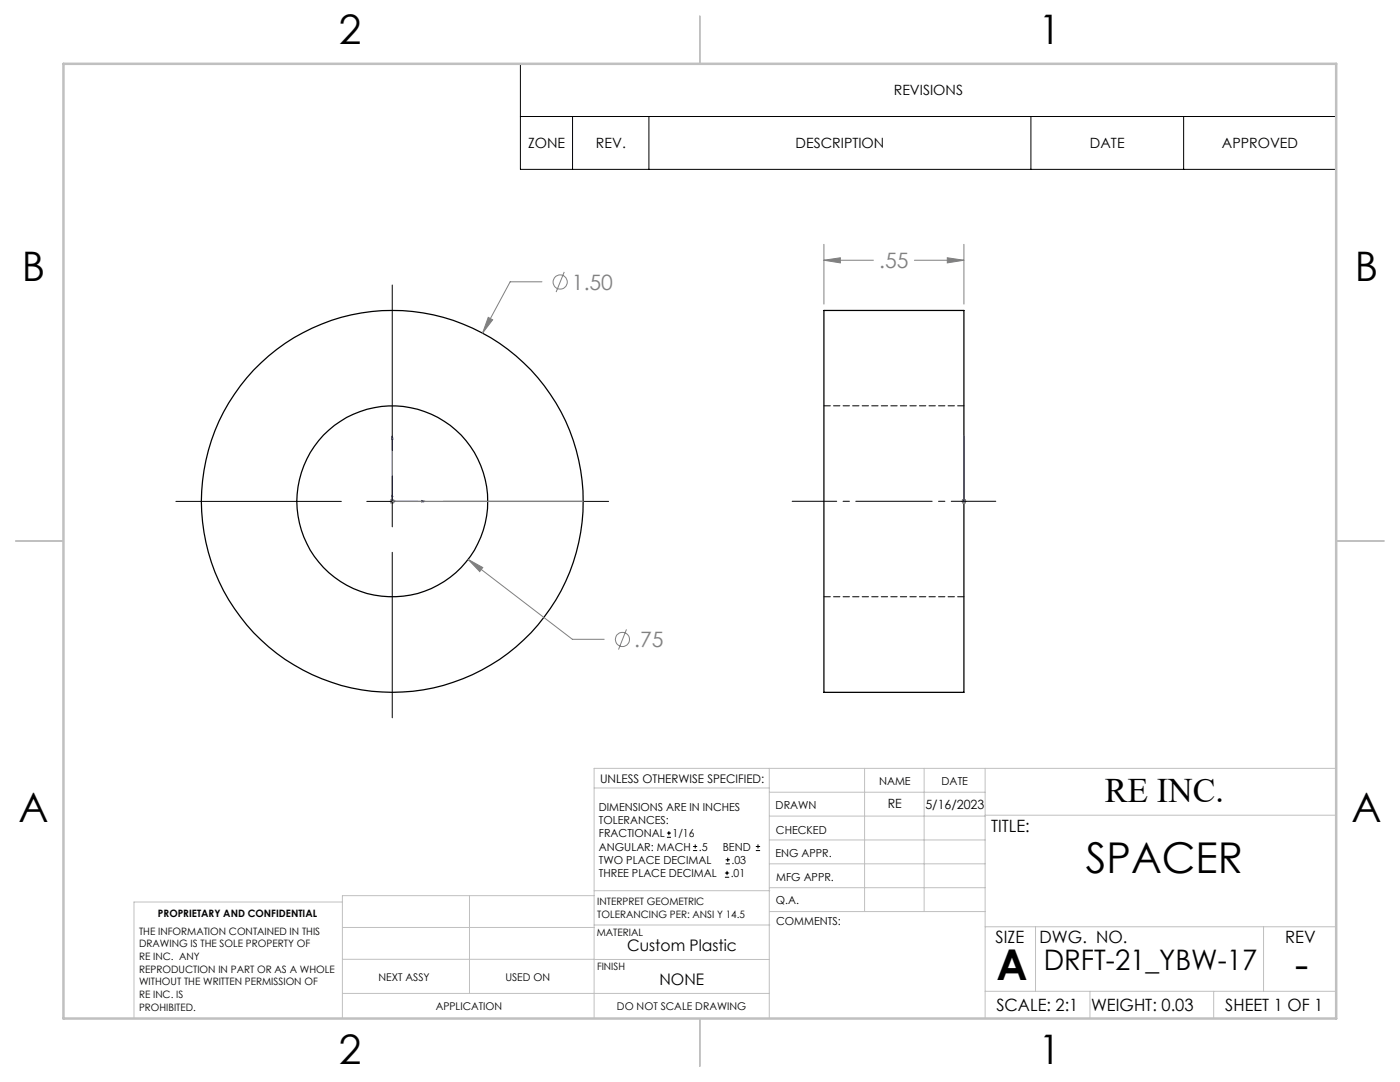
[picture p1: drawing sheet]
<svg xmlns="http://www.w3.org/2000/svg" width="279mm" height="216mm" viewBox="0 0 279 216" stroke-linecap="round" stroke-linejoin="round" font-family="sans-serif">
<g fill="none" stroke="#000" stroke-width=".25">
<path d="M164.4 61.9h28v76.2h-28z"/>
<circle cx="78.3" cy="100" r="38.1"/>
<circle cx="78.3" cy="100" r="19.1"/>
</g>
<path d="M192.4 81h-28M164.4 119.1h28" fill="none" stroke="#000" stroke-width=".2" stroke-dasharray="1.3 .6"/>
<g fill="none" stroke="#808080" stroke-width=".2">
<path d="M108.2 56.2h-6.4l-5.5 10.3M112.6 54.3l-1.6 4M164.4 51.9l3.3-.5v1.1zM164.4 48.8v11.9M164.4 51.9h9.9M182.5 51.9h9.9M189.1 51.4l3.3 .5-3.3 .6zM192.4 48.8v11.9M97.4 63.3l.9 .5-2 2.7zM77.9 99.7l.7 .7M78.3 99.6v.9M78.6 99.7l-.7 .7"/>
<path d="M192 99.7l.7 .7M192.4 99.6v.9M192.7 99.7l-.7 .7M77.8 100h1M93.4 111.6l2.9 1.6-.6 .9zM93.4 111.6l20.8 16h6.4M191.9 100h1M125 125.6l-1.6 4"/>
<circle cx="111.8" cy="56.3" r="1.41"/>
<circle cx="124.2" cy="127.6" r="1.41"/>
</g>
<g fill="none" stroke="#000" stroke-width=".2">
<path d="M103.9 12.7h162.8v21.1h-162.8zM103.9 23.2h162.8M114.3 23.2v10.6M129.5 23.2v10.6M205.7 23.2v10.6M236.2 23.2v10.6M78.3 56.9v33M78.3 95v10.1M35.1 100h33M73.2 100h10.2M78.3 110.2v33M88.4 100h33.1"/>
<path d="M133.1 167.1h.8M133.1 166.2h.8M133.5 165.8v.9M138.3 169.7h.8M138.3 168.9h.8M138.7 168.5v.8M144.7 175h.8M144.7 174.2h.8M144.8 172.4h.9M144.8 171.6h.9M145.1 173.8v.8M145.2 171.1v.9"/>
<path d="M150.8 169.7h.9M150.8 168.9h.9M151.3 168.5v.8"/>
</g>
<path d="M78.3 87v13h6.5M78.3 87l.2 .6h-.4zM78.3 98.7l.1 .4h-.2zM78.6 100h.4l-.4 .1zM84.2 99.9l.6 .1-.6 .2zM192.4 87v13M192.4 99.9v.3zM192.4 87v.6v-.6M192.4 100v.1zM192.4 98.7v.4v-.4M192.4 100h.1" fill="none" stroke="#00f" stroke-width=".2"/>
<g fill="none" stroke="#c0c0c0" stroke-width=".2">
<path d="M118.6 157.2h34.9M153.5 153.3v49.9M153.5 158.1h43.1M172.5 153.3v28.6M184.4 153.3v28.6M196.6 153.3v49.9M266.7 153.3h-148.1v49.9M68.3 180h-41.6v23.2M93.7 178.7v19.5M118.6 178.7h-50.3v24.5M118.6 177.7h35M153.5 167.6h43.1"/>
<path d="M153.5 162.8h43.1M153.5 172.4h43.1M153.5 177.1h43.1M196.6 162.7h70.1M68.3 198.2h85.2M68.3 191.4l85.2 .1M68.3 185.1h50.3M118.6 184.6h35M153.6 181.9h43M196.6 197.8h70.1M196.6 184.9h70.1M206.7 184.9v12.9"/>
<path d="M217.5 197.8v5.4M242.2 197.8v5.4M252.2 184.9v12.9"/>
</g>
<path d="M139.7 3.2v9.5M3.1 107.9h9.6M266.7 107.9h9.5M139.7 203.2v9.6" fill="none" stroke="#c0c0c0" stroke-width=".25"/>
<path d="M12.7 12.7h254v190.5h-254z" fill="none" stroke="#c0c0c0" stroke-width=".5"/>
<path d="M158.1 100h40.6" fill="none" stroke="#000" stroke-width=".2" stroke-dasharray="15.2 1.3 1.3 1.3" stroke-dashoffset="6.3"/>
<path d="M78.3 100h38.1" fill="none" stroke="#808080" stroke-width=".25"/>
<g fill="#00f">
<path d="M84.2 99.9l.6 .1-.6 .2zM78.3 87l.2 .6h-.4z"/>
<path d="M78.6 100h.4l-.4 .1zM78.3 98.7l.1 .4h-.2zM192.4 99.9v.3zM192.4 87v.6zM192.4 100v.1zM192.4 98.7v.4z"/>
</g>
<path d="M93.4 111.6l2.3 2.5 .6-.9zM97.4 63.3l-1.1 3.2 2-2.7zM189.1 51.4l3.3 .5-3.3 .6zM164.4 51.9l3.3-.5v1.1z" fill="#808080"/>
<g font-size="8.5">
<text x="216.7" y="174.2">SPACER</text>
<text x="198.9" y="195.5">A</text>
<text x="258.4" y="195.4">-</text>
</g>
<g font-size="8.1">
<text x="67.6" y="8.9">2</text>
<text x="207.3" y="8.9">1</text>
<text x="4.4" y="56.1">B</text>
<text x="270.4" y="56.1">B</text>
<text x="3.7" y="164.1">A</text>
<text x="269.7" y="164.1">A</text>
<text x="67.6" y="212.4">2</text>
<text x="207.3" y="212.4">1</text>
</g>
<text font-size="6.9" x="220.5" y="160.1">RE INC.</text>
<text font-size="5.6" x="208.3" y="193.5">DRFT-21_YBW-17</text>
<g font-size="4.2" fill="#808080">
<text x="175.5" y="53.5">.55</text>
<text x="114.1" y="57.8">1.50</text>
<text x="126.6" y="129.1">.75</text>
</g>
<g font-size="3.4">
<text x="197.8" y="166">TITLE:</text>
<text x="198.7" y="188.1">SIZE</text>
<text x="207.5" y="188.1">DWG. NO.</text>
<text x="256.5" y="188.2">REV</text>
<text x="198.8" y="201.7">SCALE: 2:1</text>
<text x="217.7" y="201.8">WEIGHT: 0.03</text>
<text x="244.5" y="201.7">SHEET 1 OF 1</text>
</g>
<g font-size="3.2">
<text x="125.2" y="189.8">Custom Plastic</text>
<text x="131.6" y="196.6">NONE</text>
</g>
<g font-size="2.8">
<text x="178.4" y="19">REVISIONS</text>
<text x="105.4" y="29.6">ZONE</text>
<text x="118.9" y="29.6">REV.</text>
<text x="158.8" y="29.6">DESCRIPTION</text>
<text x="217.5" y="29.6">DATE</text>
<text x="243.9" y="29.6">APPROVED</text>
</g>
<g font-size="2.5">
<text x="177.2" y="161.3">RE</text>
<text x="184.7" y="161.4">5/16/2023</text>
</g>
<text font-size="2.4" x="119.8" y="156.2">UNLESS OTHERWISE SPECIFIED:</text>
<g font-size="2.2">
<text x="119.5" y="161.8">DIMENSIONS ARE IN INCHES</text>
<text x="154.8" y="161.4">DRAWN</text>
<text x="175.4" y="156.6">NAME</text>
<text x="187.9" y="156.7">DATE</text>
<text x="119.5" y="164.4">TOLERANCES:</text>
<text x="119.5" y="167.1">FRACTIONAL</text>
<text x="134.2" y="167.1">1/16</text>
<text x="154.9" y="166.3">CHECKED</text>
<text x="119.5" y="172.4">TWO PLACE DECIMAL</text>
<text x="119.5" y="169.7">ANGULAR: MACH</text>
<text x="139.5" y="169.7">.5</text>
<text x="144.2" y="169.7">BEND</text>
<text x="146" y="172.4">.03</text>
<text x="154.8" y="171">ENG APPR.</text>
<text x="119.5" y="175">THREE PLACE DECIMAL</text>
<text x="145.8" y="175">.01</text>
<text x="154.9" y="175.7">MFG APPR.</text>
<text x="154.9" y="180.4">Q.A.</text>
<text x="154.9" y="184.6">COMMENTS:</text>
</g>
<g font-size="2.1">
<text x="75.5" y="195.7">NEXT ASSY</text>
<text x="100.9" y="195.7">USED ON</text>
<text x="86.9" y="201.5">APPLICATION</text>
<text x="123.1" y="201.6">DO NOT SCALE DRAWING</text>
</g>
<g font-size="2">
<text x="31.5" y="182.9">PROPRIETARY AND CONFIDENTIAL</text>
<text x="119.2" y="180.6">INTERPRET GEOMETRIC</text>
<text x="119.2" y="183.1">TOLERANCING PER: ANSI Y 14.5</text>
<text x="27.8" y="186.5">THE INFORMATION CONTAINED IN THIS</text>
<text x="27.8" y="189">DRAWING IS THE SOLE PROPERTY OF</text>
<text x="27.8" y="191.6">RE INC. ANY</text>
<text x="119.1" y="186.7">MATERIAL</text>
<text x="27.8" y="194.1">REPRODUCTION IN PART OR AS A WHOLE</text>
<text x="27.8" y="196.6">WITHOUT THE WRITTEN PERMISSION OF</text>
<text x="119.1" y="193.5">FINISH</text>
<text x="27.8" y="199.1">RE INC. IS</text>
<text x="27.8" y="201.7">PROHIBITED.</text>
</g>
</svg>
